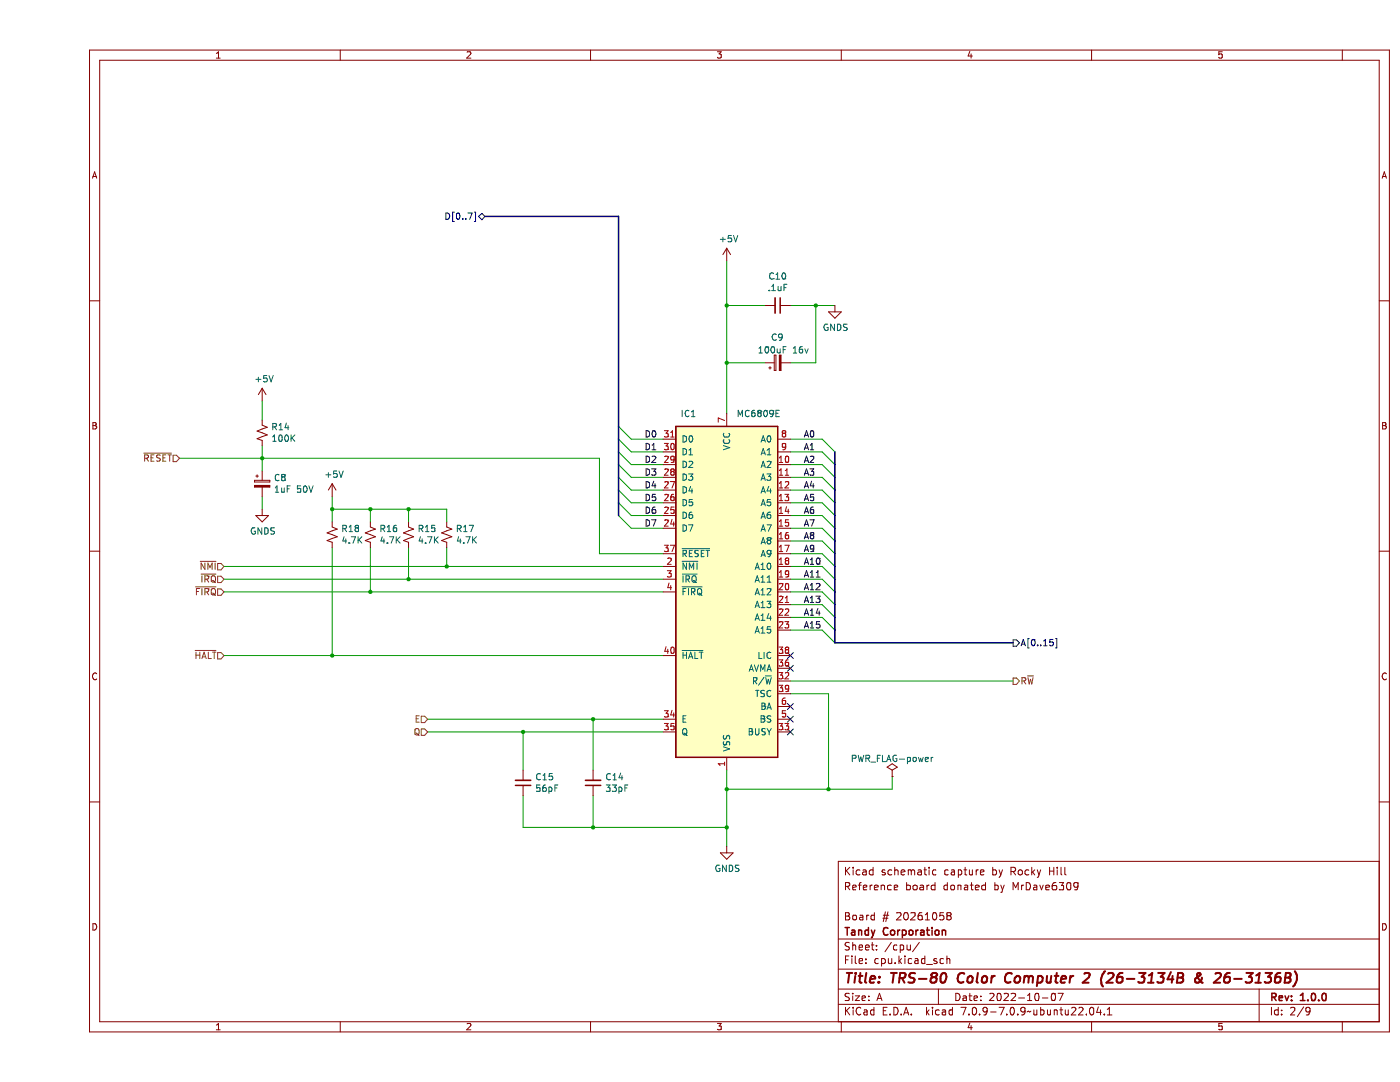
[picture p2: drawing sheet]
(kicad_sch (version 20230121) (generator eeschema)

 (paper "A")

 (title_block
  (title "TRS-80 Color Computer 2 (26-3134B & 26-3136B)")
  (date "2022-10-07")
  (rev "1.0.0")
  (company "Tandy Corporation")
  (comment 1 "Board # 20261058")
  (comment 3 "Reference board donated by MrDave6309")
  (comment 4 "Kicad schematic capture by Rocky Hill"))

 (lib_symbols
  (symbol "coco2-rescue:+5V-power" (power) (pin_names (offset 0)) (in_bom yes) (on_board yes)
   (property "Reference" "#PWR" (at 0 -3.81 0) (effects (font (size 1.27 1.27)) hide))
   (property "Value" "+5V-power" (at 0 3.556 0) (effects (font (size 1.27 1.27))))
   (property "Footprint" "" (at 0 0 0) (effects (font (size 1.27 1.27)) hide))
   (property "Datasheet" "" (at 0 0 0) (effects (font (size 1.27 1.27)) hide))
   (symbol "+5V-power_0_1"
    (polyline (pts (xy -0.762 1.27) (xy 0 2.54)) (stroke (width 0) (type default)) (fill (type none)))
    (polyline (pts (xy 0 0) (xy 0 2.54)) (stroke (width 0) (type default)) (fill (type none)))
    (polyline (pts (xy 0 2.54) (xy 0.762 1.27)) (stroke (width 0) (type default)) (fill (type none))))
   (symbol "+5V-power_1_1"
    (pin power_in line (at 0 0 90) (length 0) hide (name "+5V" (effects (font (size 1.27 1.27)))) (number "1" (effects (font (size 1.27 1.27)))))))
  (symbol "coco2-rescue:CP_Small-Device" (pin_numbers hide) (pin_names (offset 0.254) hide) (in_bom yes) (on_board yes)
   (property "Reference" "C" (at 0.254 1.778 0) (effects (font (size 1.27 1.27)) (justify left)))
   (property "Value" "CP_Small-Device" (at 0.254 -2.032 0) (effects (font (size 1.27 1.27)) (justify left)))
   (property "Footprint" "" (at 0 0 0) (effects (font (size 1.27 1.27)) hide))
   (property "Datasheet" "" (at 0 0 0) (effects (font (size 1.27 1.27)) hide))
   (symbol "CP_Small-Device_0_1"
    (rectangle (start -1.524 -0.3048) (end 1.524 -0.6858) (stroke (width 0) (type default)) (fill (type outline)))
    (rectangle (start -1.524 0.6858) (end 1.524 0.3048) (stroke (width 0) (type default)) (fill (type none)))
    (polyline (pts (xy -1.27 1.524) (xy -0.762 1.524)) (stroke (width 0) (type default)) (fill (type none)))
    (polyline (pts (xy -1.016 1.27) (xy -1.016 1.778)) (stroke (width 0) (type default)) (fill (type none))))
   (symbol "CP_Small-Device_1_1"
    (pin passive line (at 0 2.54 270) (length 1.8542) (name "~" (effects (font (size 1.27 1.27)))) (number "1" (effects (font (size 1.27 1.27)))))
    (pin passive line (at 0 -2.54 90) (length 1.8542) (name "~" (effects (font (size 1.27 1.27)))) (number "2" (effects (font (size 1.27 1.27)))))))
  (symbol "coco2-rescue:C_Small-Device" (pin_numbers hide) (pin_names (offset 0.254) hide) (in_bom yes) (on_board yes)
   (property "Reference" "C" (at 0.254 1.778 0) (effects (font (size 1.27 1.27)) (justify left)))
   (property "Value" "C_Small-Device" (at 0.254 -2.032 0) (effects (font (size 1.27 1.27)) (justify left)))
   (property "Footprint" "" (at 0 0 0) (effects (font (size 1.27 1.27)) hide))
   (property "Datasheet" "" (at 0 0 0) (effects (font (size 1.27 1.27)) hide))
   (symbol "C_Small-Device_0_1"
    (polyline (pts (xy -1.524 -0.508) (xy 1.524 -0.508)) (stroke (width 0.3302) (type default)) (fill (type none)))
    (polyline (pts (xy -1.524 0.508) (xy 1.524 0.508)) (stroke (width 0.3048) (type default)) (fill (type none))))
   (symbol "C_Small-Device_1_1"
    (pin passive line (at 0 2.54 270) (length 2.032) (name "~" (effects (font (size 1.27 1.27)))) (number "1" (effects (font (size 1.27 1.27)))))
    (pin passive line (at 0 -2.54 90) (length 2.032) (name "~" (effects (font (size 1.27 1.27)))) (number "2" (effects (font (size 1.27 1.27)))))))
  (symbol "coco2-rescue:GNDS-power" (power) (pin_names (offset 0)) (in_bom yes) (on_board yes)
   (property "Reference" "#PWR" (at 0 -6.35 0) (effects (font (size 1.27 1.27)) hide))
   (property "Value" "GNDS-power" (at 0 -3.81 0) (effects (font (size 1.27 1.27))))
   (property "Footprint" "" (at 0 0 0) (effects (font (size 1.27 1.27)) hide))
   (property "Datasheet" "" (at 0 0 0) (effects (font (size 1.27 1.27)) hide))
   (symbol "GNDS-power_0_1"
    (polyline (pts (xy 0 0) (xy 0 -1.27) (xy 1.27 -1.27) (xy 0 -2.54) (xy -1.27 -1.27) (xy 0 -1.27)) (stroke (width 0) (type default)) (fill (type none))))
   (symbol "GNDS-power_1_1"
    (pin power_in line (at 0 0 270) (length 0) hide (name "GNDS" (effects (font (size 1.27 1.27)))) (number "1" (effects (font (size 1.27 1.27)))))))
  (symbol "coco2-rescue:PWR_FLAG-power" (power) (pin_numbers hide) (pin_names (offset 0) hide) (in_bom yes) (on_board yes)
   (property "Reference" "#FLG" (at 0 1.905 0) (effects (font (size 1.27 1.27)) hide))
   (property "Value" "PWR_FLAG-power" (at 0 3.81 0) (effects (font (size 1.27 1.27))))
   (property "Footprint" "" (at 0 0 0) (effects (font (size 1.27 1.27)) hide))
   (property "Datasheet" "" (at 0 0 0) (effects (font (size 1.27 1.27)) hide))
   (symbol "PWR_FLAG-power_0_0"
    (pin power_out line (at 0 0 90) (length 0) (name "pwr" (effects (font (size 1.27 1.27)))) (number "1" (effects (font (size 1.27 1.27))))))
   (symbol "PWR_FLAG-power_0_1"
    (polyline (pts (xy 0 0) (xy 0 1.27) (xy -1.016 1.905) (xy 0 2.54) (xy 1.016 1.905) (xy 0 1.27)) (stroke (width 0) (type default)) (fill (type none)))))
  (symbol "coco2-rescue:R_Small_US-Device" (pin_numbers hide) (pin_names (offset 0.254) hide) (in_bom yes) (on_board yes)
   (property "Reference" "R" (at 0.762 0.508 0) (effects (font (size 1.27 1.27)) (justify left)))
   (property "Value" "R_Small_US-Device" (at 0.762 -1.016 0) (effects (font (size 1.27 1.27)) (justify left)))
   (property "Footprint" "" (at 0 0 0) (effects (font (size 1.27 1.27)) hide))
   (property "Datasheet" "" (at 0 0 0) (effects (font (size 1.27 1.27)) hide))
   (symbol "R_Small_US-Device_1_1"
    (polyline (pts (xy 0 0) (xy 1.016 -0.381) (xy 0 -0.762) (xy -1.016 -1.143) (xy 0 -1.524)) (stroke (width 0) (type default)) (fill (type none)))
    (polyline (pts (xy 0 1.524) (xy 1.016 1.143) (xy 0 0.762) (xy -1.016 0.381) (xy 0 0)) (stroke (width 0) (type default)) (fill (type none)))
    (pin passive line (at 0 2.54 270) (length 1.016) (name "~" (effects (font (size 1.27 1.27)))) (number "1" (effects (font (size 1.27 1.27)))))
    (pin passive line (at 0 -2.54 90) (length 1.016) (name "~" (effects (font (size 1.27 1.27)))) (number "2" (effects (font (size 1.27 1.27)))))))
  (symbol "coco2:MC6809E-CPU_NXP_6800" (pin_names (offset 1.016)) (in_bom yes) (on_board yes)
   (property "Reference" "U" (at -7.62 34.544 0) (effects (font (size 1.27 1.27)) (justify right)))
   (property "Value" "MC6809E-CPU_NXP_6800" (at 10.16 34.544 0) (effects (font (size 1.27 1.27)) (justify right)))
   (property "Footprint" "Package_DIP:DIP-40_W15.24mm" (at 0 -38.1 0) (effects (font (size 1.27 1.27)) hide))
   (property "Datasheet" "" (at -2.54 36.195 0) (effects (font (size 1.27 1.27)) hide))
   (symbol "MC6809E-CPU_NXP_6800_0_1"
    (rectangle (start -10.16 -33.02) (end 10.16 33.02) (stroke (width 0.254) (type default)) (fill (type background))))
   (symbol "MC6809E-CPU_NXP_6800_1_1"
    (pin power_in line (at 0 -35.56 90) (length 2.54) (name "VSS" (effects (font (size 1.27 1.27)))) (number "1" (effects (font (size 1.27 1.27)))))
    (pin output line (at 12.7 25.4 180) (length 2.54) (name "A2" (effects (font (size 1.27 1.27)))) (number "10" (effects (font (size 1.27 1.27)))))
    (pin output line (at 12.7 22.86 180) (length 2.54) (name "A3" (effects (font (size 1.27 1.27)))) (number "11" (effects (font (size 1.27 1.27)))))
    (pin output line (at 12.7 20.32 180) (length 2.54) (name "A4" (effects (font (size 1.27 1.27)))) (number "12" (effects (font (size 1.27 1.27)))))
    (pin output line (at 12.7 17.78 180) (length 2.54) (name "A5" (effects (font (size 1.27 1.27)))) (number "13" (effects (font (size 1.27 1.27)))))
    (pin output line (at 12.7 15.24 180) (length 2.54) (name "A6" (effects (font (size 1.27 1.27)))) (number "14" (effects (font (size 1.27 1.27)))))
    (pin output line (at 12.7 12.7 180) (length 2.54) (name "A7" (effects (font (size 1.27 1.27)))) (number "15" (effects (font (size 1.27 1.27)))))
    (pin output line (at 12.7 10.16 180) (length 2.54) (name "A8" (effects (font (size 1.27 1.27)))) (number "16" (effects (font (size 1.27 1.27)))))
    (pin output line (at 12.7 7.62 180) (length 2.54) (name "A9" (effects (font (size 1.27 1.27)))) (number "17" (effects (font (size 1.27 1.27)))))
    (pin output line (at 12.7 5.08 180) (length 2.54) (name "A10" (effects (font (size 1.27 1.27)))) (number "18" (effects (font (size 1.27 1.27)))))
    (pin output line (at 12.7 2.54 180) (length 2.54) (name "A11" (effects (font (size 1.27 1.27)))) (number "19" (effects (font (size 1.27 1.27)))))
    (pin input line (at -12.7 5.08 0) (length 2.54) (name "~{NMI}" (effects (font (size 1.27 1.27)))) (number "2" (effects (font (size 1.27 1.27)))))
    (pin output line (at 12.7 0 180) (length 2.54) (name "A12" (effects (font (size 1.27 1.27)))) (number "20" (effects (font (size 1.27 1.27)))))
    (pin output line (at 12.7 -2.54 180) (length 2.54) (name "A13" (effects (font (size 1.27 1.27)))) (number "21" (effects (font (size 1.27 1.27)))))
    (pin output line (at 12.7 -5.08 180) (length 2.54) (name "A14" (effects (font (size 1.27 1.27)))) (number "22" (effects (font (size 1.27 1.27)))))
    (pin output line (at 12.7 -7.62 180) (length 2.54) (name "A15" (effects (font (size 1.27 1.27)))) (number "23" (effects (font (size 1.27 1.27)))))
    (pin bidirectional line (at -12.7 12.7 0) (length 2.54) (name "D7" (effects (font (size 1.27 1.27)))) (number "24" (effects (font (size 1.27 1.27)))))
    (pin bidirectional line (at -12.7 15.24 0) (length 2.54) (name "D6" (effects (font (size 1.27 1.27)))) (number "25" (effects (font (size 1.27 1.27)))))
    (pin bidirectional line (at -12.7 17.78 0) (length 2.54) (name "D5" (effects (font (size 1.27 1.27)))) (number "26" (effects (font (size 1.27 1.27)))))
    (pin bidirectional line (at -12.7 20.32 0) (length 2.54) (name "D4" (effects (font (size 1.27 1.27)))) (number "27" (effects (font (size 1.27 1.27)))))
    (pin bidirectional line (at -12.7 22.86 0) (length 2.54) (name "D3" (effects (font (size 1.27 1.27)))) (number "28" (effects (font (size 1.27 1.27)))))
    (pin bidirectional line (at -12.7 25.4 0) (length 2.54) (name "D2" (effects (font (size 1.27 1.27)))) (number "29" (effects (font (size 1.27 1.27)))))
    (pin input line (at -12.7 2.54 0) (length 2.54) (name "~{IRQ}" (effects (font (size 1.27 1.27)))) (number "3" (effects (font (size 1.27 1.27)))))
    (pin bidirectional line (at -12.7 27.94 0) (length 2.54) (name "D1" (effects (font (size 1.27 1.27)))) (number "30" (effects (font (size 1.27 1.27)))))
    (pin bidirectional line (at -12.7 30.48 0) (length 2.54) (name "D0" (effects (font (size 1.27 1.27)))) (number "31" (effects (font (size 1.27 1.27)))))
    (pin output line (at 12.7 -17.78 180) (length 2.54) (name "R/~{W}" (effects (font (size 1.27 1.27)))) (number "32" (effects (font (size 1.27 1.27)))))
    (pin output line (at 12.7 -27.94 180) (length 2.54) (name "BUSY" (effects (font (size 1.27 1.27)))) (number "33" (effects (font (size 1.27 1.27)))))
    (pin input line (at -12.7 -25.4 0) (length 2.54) (name "E" (effects (font (size 1.27 1.27)))) (number "34" (effects (font (size 1.27 1.27)))))
    (pin input line (at -12.7 -27.94 0) (length 2.54) (name "Q" (effects (font (size 1.27 1.27)))) (number "35" (effects (font (size 1.27 1.27)))))
    (pin output line (at 12.7 -15.24 180) (length 2.54) (name "AVMA" (effects (font (size 1.27 1.27)))) (number "36" (effects (font (size 1.27 1.27)))))
    (pin input line (at -12.7 7.62 0) (length 2.54) (name "~{RESET}" (effects (font (size 1.27 1.27)))) (number "37" (effects (font (size 1.27 1.27)))))
    (pin input line (at 12.7 -12.7 180) (length 2.54) (name "LIC" (effects (font (size 1.27 1.27)))) (number "38" (effects (font (size 1.27 1.27)))))
    (pin input line (at 12.7 -20.32 180) (length 2.54) (name "TSC" (effects (font (size 1.27 1.27)))) (number "39" (effects (font (size 1.27 1.27)))))
    (pin input line (at -12.7 0 0) (length 2.54) (name "~{FIRQ}" (effects (font (size 1.27 1.27)))) (number "4" (effects (font (size 1.27 1.27)))))
    (pin input line (at -12.7 -12.7 0) (length 2.54) (name "~{HALT}" (effects (font (size 1.27 1.27)))) (number "40" (effects (font (size 1.27 1.27)))))
    (pin output line (at 12.7 -25.4 180) (length 2.54) (name "BS" (effects (font (size 1.27 1.27)))) (number "5" (effects (font (size 1.27 1.27)))))
    (pin output line (at 12.7 -22.86 180) (length 2.54) (name "BA" (effects (font (size 1.27 1.27)))) (number "6" (effects (font (size 1.27 1.27)))))
    (pin power_in line (at 0 35.56 270) (length 2.54) (name "VCC" (effects (font (size 1.27 1.27)))) (number "7" (effects (font (size 1.27 1.27)))))
    (pin output line (at 12.7 30.48 180) (length 2.54) (name "A0" (effects (font (size 1.27 1.27)))) (number "8" (effects (font (size 1.27 1.27)))))
    (pin output line (at 12.7 27.94 180) (length 2.54) (name "A1" (effects (font (size 1.27 1.27)))) (number "9" (effects (font (size 1.27 1.27))))))))

 (junction (at 137.16 60.96) (diameter 0) (color 0 0 0 0))
 (junction (at 58.42 130.81) (diameter 0) (color 0 0 0 0))
 (junction (at 73.66 115.57) (diameter 0) (color 0 0 0 0))
 (junction (at 44.45 91.44) (diameter 0) (color 0 0 0 0))
 (junction (at 137.16 72.39) (diameter 0) (color 0 0 0 0))
 (junction (at 137.16 157.48) (diameter 0) (color 0 0 0 0))
 (junction (at 154.94 60.96) (diameter 0) (color 0 0 0 0))
 (junction (at 110.49 143.51) (diameter 0) (color 0 0 0 0))
 (junction (at 81.28 113.03) (diameter 0) (color 0 0 0 0))
 (junction (at 137.16 165.1) (diameter 0) (color 0 0 0 0))
 (junction (at 96.52 146.05) (diameter 0) (color 0 0 0 0))
 (junction (at 66.04 101.6) (diameter 0) (color 0 0 0 0))
 (junction (at 66.04 118.11) (diameter 0) (color 0 0 0 0))
 (junction (at 110.49 165.1) (diameter 0) (color 0 0 0 0))
 (junction (at 58.42 101.6) (diameter 0) (color 0 0 0 0))
 (junction (at 73.66 101.6) (diameter 0) (color 0 0 0 0))
 (junction (at 157.48 157.48) (diameter 0) (color 0 0 0 0))

 (no_connect (at 149.86 133.35))
 (no_connect (at 149.86 140.97))
 (no_connect (at 149.86 130.81))
 (no_connect (at 149.86 146.05))
 (no_connect (at 149.86 143.51))

 (bus_entry (at 118.11 97.79) (size -2.54 -2.54) (stroke (width 0) (type default)))
 (bus_entry (at 118.11 87.63) (size -2.54 -2.54) (stroke (width 0) (type default)))
 (bus_entry (at 156.21 100.33) (size 2.54 2.54) (stroke (width 0) (type default)))
 (bus_entry (at 156.21 90.17) (size 2.54 2.54) (stroke (width 0) (type default)))
 (bus_entry (at 156.21 123.19) (size 2.54 2.54) (stroke (width 0) (type default)))
 (bus_entry (at 156.21 113.03) (size 2.54 2.54) (stroke (width 0) (type default)))
 (bus_entry (at 156.21 105.41) (size 2.54 2.54) (stroke (width 0) (type default)))
 (bus_entry (at 156.21 92.71) (size 2.54 2.54) (stroke (width 0) (type default)))
 (bus_entry (at 156.21 120.65) (size 2.54 2.54) (stroke (width 0) (type default)))
 (bus_entry (at 156.21 115.57) (size 2.54 2.54) (stroke (width 0) (type default)))
 (bus_entry (at 156.21 95.25) (size 2.54 2.54) (stroke (width 0) (type default)))
 (bus_entry (at 156.21 107.95) (size 2.54 2.54) (stroke (width 0) (type default)))
 (bus_entry (at 118.11 100.33) (size -2.54 -2.54) (stroke (width 0) (type default)))
 (bus_entry (at 118.11 95.25) (size -2.54 -2.54) (stroke (width 0) (type default)))
 (bus_entry (at 156.21 110.49) (size 2.54 2.54) (stroke (width 0) (type default)))
 (bus_entry (at 156.21 102.87) (size 2.54 2.54) (stroke (width 0) (type default)))
 (bus_entry (at 118.11 102.87) (size -2.54 -2.54) (stroke (width 0) (type default)))
 (bus_entry (at 156.21 118.11) (size 2.54 2.54) (stroke (width 0) (type default)))
 (bus_entry (at 156.21 125.73) (size 2.54 2.54) (stroke (width 0) (type default)))
 (bus_entry (at 156.21 97.79) (size 2.54 2.54) (stroke (width 0) (type default)))
 (bus_entry (at 118.11 105.41) (size -2.54 -2.54) (stroke (width 0) (type default)))
 (bus_entry (at 118.11 90.17) (size -2.54 -2.54) (stroke (width 0) (type default)))
 (bus_entry (at 156.21 87.63) (size 2.54 2.54) (stroke (width 0) (type default)))
 (bus_entry (at 118.11 92.71) (size -2.54 -2.54) (stroke (width 0) (type default)))

 (bus (pts (xy 158.75 97.79) (xy 158.75 100.33)) (stroke (width 0) (type default)))

 (wire (pts (xy 137.16 72.39) (xy 137.16 82.55)) (stroke (width 0) (type default)))
 (wire (pts (xy 124.46 100.33) (xy 118.11 100.33)) (stroke (width 0) (type default)))
 (bus (pts (xy 158.75 90.17) (xy 158.75 92.71)) (stroke (width 0) (type default)))
 (bus (pts (xy 115.57 43.18) (xy 88.9 43.18)) (stroke (width 0) (type default)))
 (bus (pts (xy 158.75 105.41) (xy 158.75 107.95)) (stroke (width 0) (type default)))

 (wire (pts (xy 149.86 107.95) (xy 156.21 107.95)) (stroke (width 0) (type default)))
 (bus (pts (xy 158.75 110.49) (xy 158.75 113.03)) (stroke (width 0) (type default)))

 (wire (pts (xy 110.49 165.1) (xy 110.49 158.75)) (stroke (width 0) (type default)))
 (wire (pts (xy 137.16 165.1) (xy 137.16 168.91)) (stroke (width 0) (type default)))
 (wire (pts (xy 149.86 102.87) (xy 156.21 102.87)) (stroke (width 0) (type default)))
 (wire (pts (xy 149.86 138.43) (xy 157.48 138.43)) (stroke (width 0) (type default)))
 (wire (pts (xy 157.48 138.43) (xy 157.48 157.48)) (stroke (width 0) (type default)))
 (bus (pts (xy 158.75 113.03) (xy 158.75 115.57)) (stroke (width 0) (type default)))

 (wire (pts (xy 154.94 60.96) (xy 158.75 60.96)) (stroke (width 0) (type default)))
 (wire (pts (xy 149.86 113.03) (xy 156.21 113.03)) (stroke (width 0) (type default)))
 (wire (pts (xy 36.83 130.81) (xy 58.42 130.81)) (stroke (width 0) (type default)))
 (wire (pts (xy 110.49 143.51) (xy 124.46 143.51)) (stroke (width 0) (type default)))
 (wire (pts (xy 137.16 60.96) (xy 144.78 60.96)) (stroke (width 0) (type default)))
 (bus (pts (xy 158.75 102.87) (xy 158.75 105.41)) (stroke (width 0) (type default)))

 (wire (pts (xy 81.28 101.6) (xy 81.28 104.14)) (stroke (width 0) (type default)))
 (wire (pts (xy 44.45 91.44) (xy 44.45 93.98)) (stroke (width 0) (type default)))
 (wire (pts (xy 149.86 118.11) (xy 156.21 118.11)) (stroke (width 0) (type default)))
 (wire (pts (xy 149.86 135.89) (xy 194.31 135.89)) (stroke (width 0) (type default)))
 (wire (pts (xy 156.21 110.49) (xy 149.86 110.49)) (stroke (width 0) (type default)))
 (wire (pts (xy 137.16 153.67) (xy 137.16 157.48)) (stroke (width 0) (type default)))
 (wire (pts (xy 58.42 101.6) (xy 66.04 101.6)) (stroke (width 0) (type default)))
 (wire (pts (xy 149.86 92.71) (xy 156.21 92.71)) (stroke (width 0) (type default)))
 (bus (pts (xy 115.57 85.09) (xy 115.57 87.63)) (stroke (width 0) (type default)))

 (wire (pts (xy 58.42 99.06) (xy 58.42 101.6)) (stroke (width 0) (type default)))
 (wire (pts (xy 66.04 118.11) (xy 36.83 118.11)) (stroke (width 0) (type default)))
 (wire (pts (xy 124.46 110.49) (xy 111.76 110.49)) (stroke (width 0) (type default)))
 (wire (pts (xy 149.86 123.19) (xy 156.21 123.19)) (stroke (width 0) (type default)))
 (wire (pts (xy 96.52 165.1) (xy 110.49 165.1)) (stroke (width 0) (type default)))
 (wire (pts (xy 44.45 80.01) (xy 44.45 83.82)) (stroke (width 0) (type default)))
 (bus (pts (xy 158.75 128.27) (xy 194.31 128.27)) (stroke (width 0) (type default)))

 (wire (pts (xy 149.86 97.79) (xy 156.21 97.79)) (stroke (width 0) (type default)))
 (wire (pts (xy 73.66 115.57) (xy 73.66 109.22)) (stroke (width 0) (type default)))
 (wire (pts (xy 118.11 102.87) (xy 124.46 102.87)) (stroke (width 0) (type default)))
 (bus (pts (xy 158.75 118.11) (xy 158.75 120.65)) (stroke (width 0) (type default)))

 (wire (pts (xy 156.21 105.41) (xy 149.86 105.41)) (stroke (width 0) (type default)))
 (wire (pts (xy 124.46 130.81) (xy 58.42 130.81)) (stroke (width 0) (type default)))
 (wire (pts (xy 149.86 60.96) (xy 154.94 60.96)) (stroke (width 0) (type default)))
 (wire (pts (xy 44.45 99.06) (xy 44.45 101.6)) (stroke (width 0) (type default)))
 (wire (pts (xy 156.21 100.33) (xy 149.86 100.33)) (stroke (width 0) (type default)))
 (wire (pts (xy 170.18 157.48) (xy 157.48 157.48)) (stroke (width 0) (type default)))
 (wire (pts (xy 124.46 113.03) (xy 81.28 113.03)) (stroke (width 0) (type default)))
 (wire (pts (xy 96.52 158.75) (xy 96.52 165.1)) (stroke (width 0) (type default)))
 (wire (pts (xy 118.11 92.71) (xy 124.46 92.71)) (stroke (width 0) (type default)))
 (wire (pts (xy 118.11 87.63) (xy 124.46 87.63)) (stroke (width 0) (type default)))
 (wire (pts (xy 118.11 97.79) (xy 124.46 97.79)) (stroke (width 0) (type default)))
 (bus (pts (xy 115.57 95.25) (xy 115.57 97.79)) (stroke (width 0) (type default)))

 (wire (pts (xy 137.16 157.48) (xy 137.16 165.1)) (stroke (width 0) (type default)))
 (wire (pts (xy 44.45 88.9) (xy 44.45 91.44)) (stroke (width 0) (type default)))
 (wire (pts (xy 66.04 101.6) (xy 66.04 104.14)) (stroke (width 0) (type default)))
 (wire (pts (xy 66.04 118.11) (xy 66.04 109.22)) (stroke (width 0) (type default)))
 (wire (pts (xy 66.04 118.11) (xy 124.46 118.11)) (stroke (width 0) (type default)))
 (wire (pts (xy 66.04 101.6) (xy 73.66 101.6)) (stroke (width 0) (type default)))
 (wire (pts (xy 156.21 95.25) (xy 149.86 95.25)) (stroke (width 0) (type default)))
 (wire (pts (xy 170.18 154.94) (xy 170.18 157.48)) (stroke (width 0) (type default)))
 (bus (pts (xy 115.57 92.71) (xy 115.57 95.25)) (stroke (width 0) (type default)))
 (bus (pts (xy 158.75 92.71) (xy 158.75 95.25)) (stroke (width 0) (type default)))
 (bus (pts (xy 115.57 43.18) (xy 115.57 85.09)) (stroke (width 0) (type default)))

 (wire (pts (xy 73.66 101.6) (xy 81.28 101.6)) (stroke (width 0) (type default)))
 (wire (pts (xy 73.66 101.6) (xy 73.66 104.14)) (stroke (width 0) (type default)))
 (wire (pts (xy 110.49 153.67) (xy 110.49 143.51)) (stroke (width 0) (type default)))
 (wire (pts (xy 73.66 115.57) (xy 36.83 115.57)) (stroke (width 0) (type default)))
 (wire (pts (xy 81.28 113.03) (xy 81.28 109.22)) (stroke (width 0) (type default)))
 (wire (pts (xy 124.46 105.41) (xy 118.11 105.41)) (stroke (width 0) (type default)))
 (bus (pts (xy 158.75 95.25) (xy 158.75 97.79)) (stroke (width 0) (type default)))

 (wire (pts (xy 156.21 125.73) (xy 149.86 125.73)) (stroke (width 0) (type default)))
 (bus (pts (xy 158.75 125.73) (xy 158.75 128.27)) (stroke (width 0) (type default)))

 (wire (pts (xy 157.48 157.48) (xy 137.16 157.48)) (stroke (width 0) (type default)))
 (wire (pts (xy 111.76 110.49) (xy 111.76 91.44)) (stroke (width 0) (type default)))
 (bus (pts (xy 115.57 87.63) (xy 115.57 90.17)) (stroke (width 0) (type default)))

 (wire (pts (xy 137.16 60.96) (xy 137.16 72.39)) (stroke (width 0) (type default)))
 (bus (pts (xy 158.75 123.19) (xy 158.75 125.73)) (stroke (width 0) (type default)))

 (wire (pts (xy 154.94 72.39) (xy 149.86 72.39)) (stroke (width 0) (type default)))
 (bus (pts (xy 115.57 90.17) (xy 115.57 92.71)) (stroke (width 0) (type default)))

 (wire (pts (xy 96.52 146.05) (xy 124.46 146.05)) (stroke (width 0) (type default)))
 (wire (pts (xy 124.46 90.17) (xy 118.11 90.17)) (stroke (width 0) (type default)))
 (wire (pts (xy 144.78 72.39) (xy 137.16 72.39)) (stroke (width 0) (type default)))
 (wire (pts (xy 156.21 90.17) (xy 149.86 90.17)) (stroke (width 0) (type default)))
 (wire (pts (xy 77.47 143.51) (xy 110.49 143.51)) (stroke (width 0) (type default)))
 (wire (pts (xy 81.28 113.03) (xy 36.83 113.03)) (stroke (width 0) (type default)))
 (wire (pts (xy 124.46 115.57) (xy 73.66 115.57)) (stroke (width 0) (type default)))
 (wire (pts (xy 149.86 87.63) (xy 156.21 87.63)) (stroke (width 0) (type default)))
 (wire (pts (xy 156.21 115.57) (xy 149.86 115.57)) (stroke (width 0) (type default)))
 (bus (pts (xy 158.75 107.95) (xy 158.75 110.49)) (stroke (width 0) (type default)))

 (wire (pts (xy 77.47 146.05) (xy 96.52 146.05)) (stroke (width 0) (type default)))
 (wire (pts (xy 156.21 120.65) (xy 149.86 120.65)) (stroke (width 0) (type default)))
 (bus (pts (xy 115.57 100.33) (xy 115.57 102.87)) (stroke (width 0) (type default)))

 (wire (pts (xy 96.52 153.67) (xy 96.52 146.05)) (stroke (width 0) (type default)))
 (wire (pts (xy 44.45 91.44) (xy 27.94 91.44)) (stroke (width 0) (type default)))
 (bus (pts (xy 158.75 120.65) (xy 158.75 123.19)) (stroke (width 0) (type default)))

 (wire (pts (xy 111.76 91.44) (xy 44.45 91.44)) (stroke (width 0) (type default)))
 (bus (pts (xy 158.75 115.57) (xy 158.75 118.11)) (stroke (width 0) (type default)))

 (wire (pts (xy 58.42 101.6) (xy 58.42 104.14)) (stroke (width 0) (type default)))
 (wire (pts (xy 124.46 95.25) (xy 118.11 95.25)) (stroke (width 0) (type default)))
 (bus (pts (xy 115.57 97.79) (xy 115.57 100.33)) (stroke (width 0) (type default)))

 (wire (pts (xy 137.16 52.07) (xy 137.16 60.96)) (stroke (width 0) (type default)))
 (wire (pts (xy 110.49 165.1) (xy 137.16 165.1)) (stroke (width 0) (type default)))
 (wire (pts (xy 154.94 60.96) (xy 154.94 72.39)) (stroke (width 0) (type default)))
 (wire (pts (xy 58.42 130.81) (xy 58.42 109.22)) (stroke (width 0) (type default)))
 (bus (pts (xy 158.75 100.33) (xy 158.75 102.87)) (stroke (width 0) (type default)))

 (label "A9" (at 152.4 110.49 0) (fields_autoplaced) (effects (font (size 1.27 1.27)) (justify left bottom)))
 (label "A7" (at 152.4 105.41 0) (fields_autoplaced) (effects (font (size 1.27 1.27)) (justify left bottom)))
 (label "D2" (at 120.65 92.71 0) (fields_autoplaced) (effects (font (size 1.27 1.27)) (justify left bottom)))
 (label "A8" (at 152.4 107.95 0) (fields_autoplaced) (effects (font (size 1.27 1.27)) (justify left bottom)))
 (label "D3" (at 120.65 95.25 0) (fields_autoplaced) (effects (font (size 1.27 1.27)) (justify left bottom)))
 (label "D1" (at 120.65 90.17 0) (fields_autoplaced) (effects (font (size 1.27 1.27)) (justify left bottom)))
 (label "A13" (at 152.4 120.65 0) (fields_autoplaced) (effects (font (size 1.27 1.27)) (justify left bottom)))
 (label "A0" (at 152.4 87.63 0) (fields_autoplaced) (effects (font (size 1.27 1.27)) (justify left bottom)))
 (label "A11" (at 152.4 115.57 0) (fields_autoplaced) (effects (font (size 1.27 1.27)) (justify left bottom)))
 (label "A12" (at 152.4 118.11 0) (fields_autoplaced) (effects (font (size 1.27 1.27)) (justify left bottom)))
 (label "D5" (at 120.65 100.33 0) (fields_autoplaced) (effects (font (size 1.27 1.27)) (justify left bottom)))
 (label "A3" (at 152.4 95.25 0) (fields_autoplaced) (effects (font (size 1.27 1.27)) (justify left bottom)))
 (label "D6" (at 120.65 102.87 0) (fields_autoplaced) (effects (font (size 1.27 1.27)) (justify left bottom)))
 (label "D7" (at 120.65 105.41 0) (fields_autoplaced) (effects (font (size 1.27 1.27)) (justify left bottom)))
 (label "D4" (at 120.65 97.79 0) (fields_autoplaced) (effects (font (size 1.27 1.27)) (justify left bottom)))
 (label "A5" (at 152.4 100.33 0) (fields_autoplaced) (effects (font (size 1.27 1.27)) (justify left bottom)))
 (label "A10" (at 152.4 113.03 0) (fields_autoplaced) (effects (font (size 1.27 1.27)) (justify left bottom)))
 (label "A6" (at 152.4 102.87 0) (fields_autoplaced) (effects (font (size 1.27 1.27)) (justify left bottom)))
 (label "D0" (at 120.65 87.63 0) (fields_autoplaced) (effects (font (size 1.27 1.27)) (justify left bottom)))
 (label "A2" (at 152.4 92.71 0) (fields_autoplaced) (effects (font (size 1.27 1.27)) (justify left bottom)))
 (label "A15" (at 152.4 125.73 0) (fields_autoplaced) (effects (font (size 1.27 1.27)) (justify left bottom)))
 (label "A4" (at 152.4 97.79 0) (fields_autoplaced) (effects (font (size 1.27 1.27)) (justify left bottom)))
 (label "A14" (at 152.4 123.19 0) (fields_autoplaced) (effects (font (size 1.27 1.27)) (justify left bottom)))
 (label "A1" (at 152.4 90.17 0) (fields_autoplaced) (effects (font (size 1.27 1.27)) (justify left bottom)))

 (hierarchical_label "E" (shape input) (at 77.47 143.51 180) (fields_autoplaced) (effects (font (size 1.27 1.27)) (justify right)))
 (hierarchical_label "~{NMI}" (shape input) (at 36.83 113.03 180) (fields_autoplaced) (effects (font (size 1.27 1.27)) (justify right)))
 (hierarchical_label "D[0..7]" (shape bidirectional) (at 88.9 43.18 180) (fields_autoplaced) (effects (font (size 1.27 1.27)) (justify right)))
 (hierarchical_label "~{FIRQ}" (shape input) (at 36.83 118.11 180) (fields_autoplaced) (effects (font (size 1.27 1.27)) (justify right)))
 (hierarchical_label "Q" (shape input) (at 77.47 146.05 180) (fields_autoplaced) (effects (font (size 1.27 1.27)) (justify right)))
 (hierarchical_label "A[0..15]" (shape output) (at 194.31 128.27 0) (fields_autoplaced) (effects (font (size 1.27 1.27)) (justify left)))
 (hierarchical_label "~{HALT}" (shape input) (at 36.83 130.81 180) (fields_autoplaced) (effects (font (size 1.27 1.27)) (justify right)))
 (hierarchical_label "~{RESET}" (shape input) (at 27.94 91.44 180) (fields_autoplaced) (effects (font (size 1.27 1.27)) (justify right)))
 (hierarchical_label "~{IRQ}" (shape input) (at 36.83 115.57 180) (fields_autoplaced) (effects (font (size 1.27 1.27)) (justify right)))
 (hierarchical_label "R~{W}" (shape output) (at 194.31 135.89 0) (fields_autoplaced) (effects (font (size 1.27 1.27)) (justify left)))

 (symbol (lib_id "coco2:MC6809E-CPU_NXP_6800") (at 137.16 118.11 0) (unit 1) (in_bom yes) (on_board yes) (dnp no)
  (property "Reference" "IC1" (at 129.54 82.55 0) (effects (font (size 1.27 1.27))))
  (property "Value" "MC6809E" (at 143.51 82.55 0) (effects (font (size 1.27 1.27))))
  (property "Footprint" "Package_DIP:DIP-40_W15.24mm_Socket" (at 137.16 156.21 0) (effects (font (size 1.27 1.27)) hide))
  (property "Datasheet" "http://www.on-shore.com/wp-content/uploads/2015/09/ipg2.pdf" (at 134.62 81.915 0) (effects (font (size 1.27 1.27)) hide))
  (property "Datasheet" "http://www.on-shore.com/wp-content/uploads/2015/09/ipg2.pdf" (at 134.62 81.915 0) (effects (font (size 1.27 1.27)) hide))
  (property "Vendor" "digikey" (at 137.16 118.11 0) (effects (font (size 1.27 1.27)) hide))
  (property "Vendor part#" "ED3048-5-ND" (at 137.16 118.11 0) (effects (font (size 1.27 1.27)) hide))
  (property "Manufacturer part#" "ED40DT" (at 137.16 118.11 0) (effects (font (size 1.27 1.27)) hide)) (pin "1") (pin "10") (pin "11") (pin "12") (pin "13") (pin "14") (pin "15") (pin "16") (pin "17") (pin "18") (pin "19") (pin "2") (pin "20") (pin "21") (pin "22") (pin "23") (pin "24") (pin "25") (pin "26") (pin "27") (pin "28") (pin "29") (pin "3") (pin "30") (pin "31") (pin "32") (pin "33") (pin "34") (pin "35") (pin "36") (pin "37") (pin "38") (pin "39") (pin "4") (pin "40") (pin "5") (pin "6") (pin "7") (pin "8") (pin "9"))

 (symbol (lib_id "coco2-rescue:GNDS-power") (at 137.16 168.91 0) (unit 1) (in_bom yes) (on_board yes) (dnp no)
  (property "Reference" "#PWR0999035" (at 137.16 175.26 0) (effects (font (size 1.27 1.27)) hide))
  (property "Value" "GNDS" (at 137.287 173.3042 0) (effects (font (size 1.27 1.27))))
  (property "Footprint" "" (at 137.16 168.91 0) (effects (font (size 1.27 1.27)) hide))
  (property "Datasheet" "" (at 137.16 168.91 0) (effects (font (size 1.27 1.27)) hide)) (pin "1"))

 (symbol (lib_id "coco2-rescue:+5V-power") (at 137.16 52.07 0) (unit 1) (in_bom yes) (on_board yes) (dnp no)
  (property "Reference" "#PWR0999030" (at 137.16 55.88 0) (effects (font (size 1.27 1.27)) hide))
  (property "Value" "+5V" (at 137.541 47.6758 0) (effects (font (size 1.27 1.27))))
  (property "Footprint" "" (at 137.16 52.07 0) (effects (font (size 1.27 1.27)) hide))
  (property "Datasheet" "" (at 137.16 52.07 0) (effects (font (size 1.27 1.27)) hide)) (pin "1"))

 (symbol (lib_id "coco2-rescue:C_Small-Device") (at 147.32 60.96 270) (unit 1) (in_bom yes) (on_board yes) (dnp no)
  (property "Reference" "C10" (at 147.32 55.1434 90) (effects (font (size 1.27 1.27))))
  (property "Value" ".1uF" (at 147.32 57.4548 90) (effects (font (size 1.27 1.27))))
  (property "Footprint" "Capacitor_THT:C_Disc_D4.7mm_W2.5mm_P5.00mm" (at 147.32 60.96 0) (effects (font (size 1.27 1.27)) hide))
  (property "Datasheet" " https://search.murata.co.jp/Ceramy/image/img/A01X/G101/ENG/RDE_X7R_250V-1kV_E.pdf" (at 147.32 60.96 0) (effects (font (size 1.27 1.27)) hide))
  (property "Vendor" "digikey" (at 147.32 60.96 90) (effects (font (size 1.27 1.27)) hide))
  (property "Vendor part#" "490-8814-ND" (at 147.32 60.96 90) (effects (font (size 1.27 1.27)) hide))
  (property "Manufacturer part#" "RDER71H104K0K1H03B" (at 147.32 60.96 90) (effects (font (size 1.27 1.27)) hide)) (pin "1") (pin "2"))

 (symbol (lib_id "coco2-rescue:GNDS-power") (at 158.75 60.96 0) (unit 1) (in_bom yes) (on_board yes) (dnp no)
  (property "Reference" "#PWR0999031" (at 158.75 67.31 0) (effects (font (size 1.27 1.27)) hide))
  (property "Value" "GNDS" (at 158.877 65.3542 0) (effects (font (size 1.27 1.27))))
  (property "Footprint" "" (at 158.75 60.96 0) (effects (font (size 1.27 1.27)) hide))
  (property "Datasheet" "" (at 158.75 60.96 0) (effects (font (size 1.27 1.27)) hide)) (pin "1"))

 (symbol (lib_id "coco2-rescue:R_Small_US-Device") (at 81.28 106.68 0) (unit 1) (in_bom yes) (on_board yes) (dnp no)
  (property "Reference" "R17" (at 83.0072 105.5116 0) (effects (font (size 1.27 1.27)) (justify left)))
  (property "Value" "4.7K" (at 83.0072 107.823 0) (effects (font (size 1.27 1.27)) (justify left)))
  (property "Footprint" "Resistor_THT:R_Axial_DIN0207_L6.3mm_D2.5mm_P10.16mm_Horizontal" (at 81.28 106.68 0) (effects (font (size 1.27 1.27)) hide))
  (property "Datasheet" "https://www.seielect.com/catalog/sei-cf_cfm.pdf" (at 81.28 106.68 0) (effects (font (size 1.27 1.27)) hide))
  (property "Vendor" "digikey" (at 81.28 106.68 0) (effects (font (size 1.27 1.27)) hide))
  (property "Vendor part#" "CF14JT4K70CT-ND  " (at 81.28 106.68 0) (effects (font (size 1.27 1.27)) hide))
  (property "Manufacturer part#" "Stackpole Electronics Inc" (at 81.28 106.68 0) (effects (font (size 1.27 1.27)) hide)) (pin "1") (pin "2"))

 (symbol (lib_id "coco2-rescue:R_Small_US-Device") (at 73.66 106.68 0) (unit 1) (in_bom yes) (on_board yes) (dnp no)
  (property "Reference" "R15" (at 75.3872 105.5116 0) (effects (font (size 1.27 1.27)) (justify left)))
  (property "Value" "4.7K" (at 75.3872 107.823 0) (effects (font (size 1.27 1.27)) (justify left)))
  (property "Footprint" "Resistor_THT:R_Axial_DIN0207_L6.3mm_D2.5mm_P10.16mm_Horizontal" (at 73.66 106.68 0) (effects (font (size 1.27 1.27)) hide))
  (property "Datasheet" "https://www.seielect.com/catalog/sei-cf_cfm.pdf" (at 73.66 106.68 0) (effects (font (size 1.27 1.27)) hide))
  (property "Vendor" "digikey" (at 73.66 106.68 0) (effects (font (size 1.27 1.27)) hide))
  (property "Vendor part#" "CF14JT4K70CT-ND  " (at 73.66 106.68 0) (effects (font (size 1.27 1.27)) hide))
  (property "Manufacturer part#" "Stackpole Electronics Inc" (at 73.66 106.68 0) (effects (font (size 1.27 1.27)) hide)) (pin "1") (pin "2"))

 (symbol (lib_id "coco2-rescue:R_Small_US-Device") (at 66.04 106.68 0) (unit 1) (in_bom yes) (on_board yes) (dnp no)
  (property "Reference" "R16" (at 67.7672 105.5116 0) (effects (font (size 1.27 1.27)) (justify left)))
  (property "Value" "4.7K" (at 67.7672 107.823 0) (effects (font (size 1.27 1.27)) (justify left)))
  (property "Footprint" "Resistor_THT:R_Axial_DIN0207_L6.3mm_D2.5mm_P10.16mm_Horizontal" (at 66.04 106.68 0) (effects (font (size 1.27 1.27)) hide))
  (property "Datasheet" "https://www.seielect.com/catalog/sei-cf_cfm.pdf" (at 66.04 106.68 0) (effects (font (size 1.27 1.27)) hide))
  (property "Vendor" "digikey" (at 66.04 106.68 0) (effects (font (size 1.27 1.27)) hide))
  (property "Vendor part#" "CF14JT4K70CT-ND  " (at 66.04 106.68 0) (effects (font (size 1.27 1.27)) hide))
  (property "Manufacturer part#" "Stackpole Electronics Inc" (at 66.04 106.68 0) (effects (font (size 1.27 1.27)) hide)) (pin "1") (pin "2"))

 (symbol (lib_id "coco2-rescue:R_Small_US-Device") (at 58.42 106.68 0) (unit 1) (in_bom yes) (on_board yes) (dnp no)
  (property "Reference" "R18" (at 60.1472 105.5116 0) (effects (font (size 1.27 1.27)) (justify left)))
  (property "Value" "4.7K" (at 60.1472 107.823 0) (effects (font (size 1.27 1.27)) (justify left)))
  (property "Footprint" "Resistor_THT:R_Axial_DIN0207_L6.3mm_D2.5mm_P10.16mm_Horizontal" (at 58.42 106.68 0) (effects (font (size 1.27 1.27)) hide))
  (property "Datasheet" "https://www.seielect.com/catalog/sei-cf_cfm.pdf" (at 58.42 106.68 0) (effects (font (size 1.27 1.27)) hide))
  (property "Vendor" "digikey" (at 58.42 106.68 0) (effects (font (size 1.27 1.27)) hide))
  (property "Vendor part#" "CF14JT4K70CT-ND  " (at 58.42 106.68 0) (effects (font (size 1.27 1.27)) hide))
  (property "Manufacturer part#" "Stackpole Electronics Inc" (at 58.42 106.68 0) (effects (font (size 1.27 1.27)) hide)) (pin "1") (pin "2"))

 (symbol (lib_id "coco2-rescue:+5V-power") (at 58.42 99.06 0) (unit 1) (in_bom yes) (on_board yes) (dnp no)
  (property "Reference" "#PWR0999033" (at 58.42 102.87 0) (effects (font (size 1.27 1.27)) hide))
  (property "Value" "+5V" (at 58.801 94.6658 0) (effects (font (size 1.27 1.27))))
  (property "Footprint" "" (at 58.42 99.06 0) (effects (font (size 1.27 1.27)) hide))
  (property "Datasheet" "" (at 58.42 99.06 0) (effects (font (size 1.27 1.27)) hide)) (pin "1"))

 (symbol (lib_id "coco2-rescue:C_Small-Device") (at 110.49 156.21 180) (unit 1) (in_bom yes) (on_board yes) (dnp no)
  (property "Reference" "C14" (at 112.8268 155.0416 0) (effects (font (size 1.27 1.27)) (justify right)))
  (property "Value" "33pF" (at 112.8268 157.353 0) (effects (font (size 1.27 1.27)) (justify right)))
  (property "Footprint" "Capacitor_THT:C_Rect_L7.2mm_W3.0mm_P5.00mm_FKS2_FKP2_MKS2_MKP2" (at 110.49 156.21 0) (effects (font (size 1.27 1.27)) hide))
  (property "Datasheet" "https://product.tdk.com/info/en/catalog/datasheets/leadmlcc_halogenfree_fa150_en.pdf?ref_disty=digikey" (at 110.49 156.21 0) (effects (font (size 1.27 1.27)) hide))
  (property "Vendor" "digikey" (at 110.49 156.21 0) (effects (font (size 1.27 1.27)) hide))
  (property "Vendor part#" "445-180775-1-ND" (at 110.49 156.21 0) (effects (font (size 1.27 1.27)) hide))
  (property "Manufacturer part#" "FA28NP01H330JNU06" (at 110.49 156.21 0) (effects (font (size 1.27 1.27)) hide)) (pin "1") (pin "2"))

 (symbol (lib_id "coco2-rescue:C_Small-Device") (at 96.52 156.21 180) (unit 1) (in_bom yes) (on_board yes) (dnp no)
  (property "Reference" "C15" (at 98.8568 155.0416 0) (effects (font (size 1.27 1.27)) (justify right)))
  (property "Value" "56pF" (at 98.8568 157.353 0) (effects (font (size 1.27 1.27)) (justify right)))
  (property "Footprint" "Capacitor_THT:C_Rect_L7.2mm_W2.5mm_P5.00mm_FKS2_FKP2_MKS2_MKP2" (at 96.52 156.21 0) (effects (font (size 1.27 1.27)) hide))
  (property "Datasheet" "https://www.murata.com/~/media/webrenewal/support/library/catalog/products/capacitor/mlcc/c49e.ashx?la=en-us" (at 96.52 156.21 0) (effects (font (size 1.27 1.27)) hide))
  (property "Vendor" "digikey" (at 96.52 156.21 0) (effects (font (size 1.27 1.27)) hide))
  (property "Vendor part#" "490-9030-1-ND" (at 96.52 156.21 0) (effects (font (size 1.27 1.27)) hide))
  (property "Manufacturer part#" "RDE5C1H560J0M1H03A" (at 96.52 156.21 0) (effects (font (size 1.27 1.27)) hide)) (pin "1") (pin "2"))

 (symbol (lib_id "coco2-rescue:GNDS-power") (at 44.45 101.6 0) (unit 1) (in_bom yes) (on_board yes) (dnp no)
  (property "Reference" "#PWR0999034" (at 44.45 107.95 0) (effects (font (size 1.27 1.27)) hide))
  (property "Value" "GNDS" (at 44.577 105.9942 0) (effects (font (size 1.27 1.27))))
  (property "Footprint" "" (at 44.45 101.6 0) (effects (font (size 1.27 1.27)) hide))
  (property "Datasheet" "" (at 44.45 101.6 0) (effects (font (size 1.27 1.27)) hide)) (pin "1"))

 (symbol (lib_id "coco2-rescue:R_Small_US-Device") (at 44.45 86.36 0) (unit 1) (in_bom yes) (on_board yes) (dnp no)
  (property "Reference" "R14" (at 46.1772 85.1916 0) (effects (font (size 1.27 1.27)) (justify left)))
  (property "Value" "100K" (at 46.1772 87.503 0) (effects (font (size 1.27 1.27)) (justify left)))
  (property "Footprint" "Resistor_THT:R_Axial_DIN0207_L6.3mm_D2.5mm_P10.16mm_Horizontal" (at 44.45 86.36 0) (effects (font (size 1.27 1.27)) hide))
  (property "Datasheet" "https://www.seielect.com/catalog/sei-cf_cfm.pdf" (at 44.45 86.36 0) (effects (font (size 1.27 1.27)) hide))
  (property "Vendor" "digikey" (at 44.45 86.36 0) (effects (font (size 1.27 1.27)) hide))
  (property "Vendor part#" "CF14JT100KCT-ND" (at 44.45 86.36 0) (effects (font (size 1.27 1.27)) hide))
  (property "Manufacturer part#" "CF14JT100K" (at 44.45 86.36 0) (effects (font (size 1.27 1.27)) hide)) (pin "1") (pin "2"))

 (symbol (lib_id "coco2-rescue:+5V-power") (at 44.45 80.01 0) (unit 1) (in_bom yes) (on_board yes) (dnp no)
  (property "Reference" "#PWR0999032" (at 44.45 83.82 0) (effects (font (size 1.27 1.27)) hide))
  (property "Value" "+5V" (at 44.831 75.6158 0) (effects (font (size 1.27 1.27))))
  (property "Footprint" "" (at 44.45 80.01 0) (effects (font (size 1.27 1.27)) hide))
  (property "Datasheet" "" (at 44.45 80.01 0) (effects (font (size 1.27 1.27)) hide)) (pin "1"))

 (symbol (lib_id "coco2-rescue:CP_Small-Device") (at 44.45 96.52 0) (unit 1) (in_bom yes) (on_board yes) (dnp no)
  (property "Reference" "C8" (at 46.6852 95.3516 0) (effects (font (size 1.27 1.27)) (justify left)))
  (property "Value" "1uF 50V" (at 46.6852 97.663 0) (effects (font (size 1.27 1.27)) (justify left)))
  (property "Footprint" "Capacitor_THT:CP_Radial_D5.0mm_P2.00mm" (at 44.45 96.52 0) (effects (font (size 1.27 1.27)) hide))
  (property "Datasheet" "https://www.vishay.com/docs/42052/515d.pdf" (at 44.45 96.52 0) (effects (font (size 1.27 1.27)) hide))
  (property "Vendor" "digikey" (at 44.45 96.52 0) (effects (font (size 1.27 1.27)) hide))
  (property "Vendor part#" "718-2229-ND" (at 44.45 96.52 0) (effects (font (size 1.27 1.27)) hide))
  (property "Manufacturer part#" "515D105M050JA6AE3" (at 44.45 96.52 0) (effects (font (size 1.27 1.27)) hide)) (pin "1") (pin "2"))

 (symbol (lib_id "coco2-rescue:CP_Small-Device") (at 147.32 72.39 90) (unit 1) (in_bom yes) (on_board yes) (dnp no)
  (property "Reference" "C9" (at 148.59 67.31 90) (effects (font (size 1.27 1.27)) (justify left)))
  (property "Value" "100uF 16v" (at 153.67 69.85 90) (effects (font (size 1.27 1.27)) (justify left)))
  (property "Footprint" "Capacitor_THT:CP_Radial_D8.0mm_P5.00mm" (at 147.32 72.39 0) (effects (font (size 1.27 1.27)) hide))
  (property "Datasheet" "https://media.digikey.com/pdf/Data%20Sheets/Panasonic%20Electronic%20Components/ECA-xxM%20Series,TypeA.pdf" (at 147.32 72.39 0) (effects (font (size 1.27 1.27)) hide))
  (property "Vendor" "digikey" (at 147.32 72.39 0) (effects (font (size 1.27 1.27)) hide))
  (property "Vendor part#" "P10369CT-ND" (at 147.32 72.39 0) (effects (font (size 1.27 1.27)) hide))
  (property "Manufacturer part#" "ECA-1CM101B" (at 147.32 72.39 0) (effects (font (size 1.27 1.27)) hide)) (pin "1") (pin "2"))

 (symbol (lib_id "coco2-rescue:PWR_FLAG-power") (at 170.18 154.94 0) (unit 1) (in_bom yes) (on_board yes) (dnp no) (fields_autoplaced)
  (property "Reference" "#FLG0102" (at 170.18 153.035 0) (effects (font (size 1.27 1.27)) hide))
  (property "Value" "PWR_FLAG-power" (at 170.18 151.3642 0) (effects (font (size 1.27 1.27))))
  (property "Footprint" "" (at 170.18 154.94 0) (effects (font (size 1.27 1.27)) hide))
  (property "Datasheet" "" (at 170.18 154.94 0) (effects (font (size 1.27 1.27)) hide)) (pin "1")))
